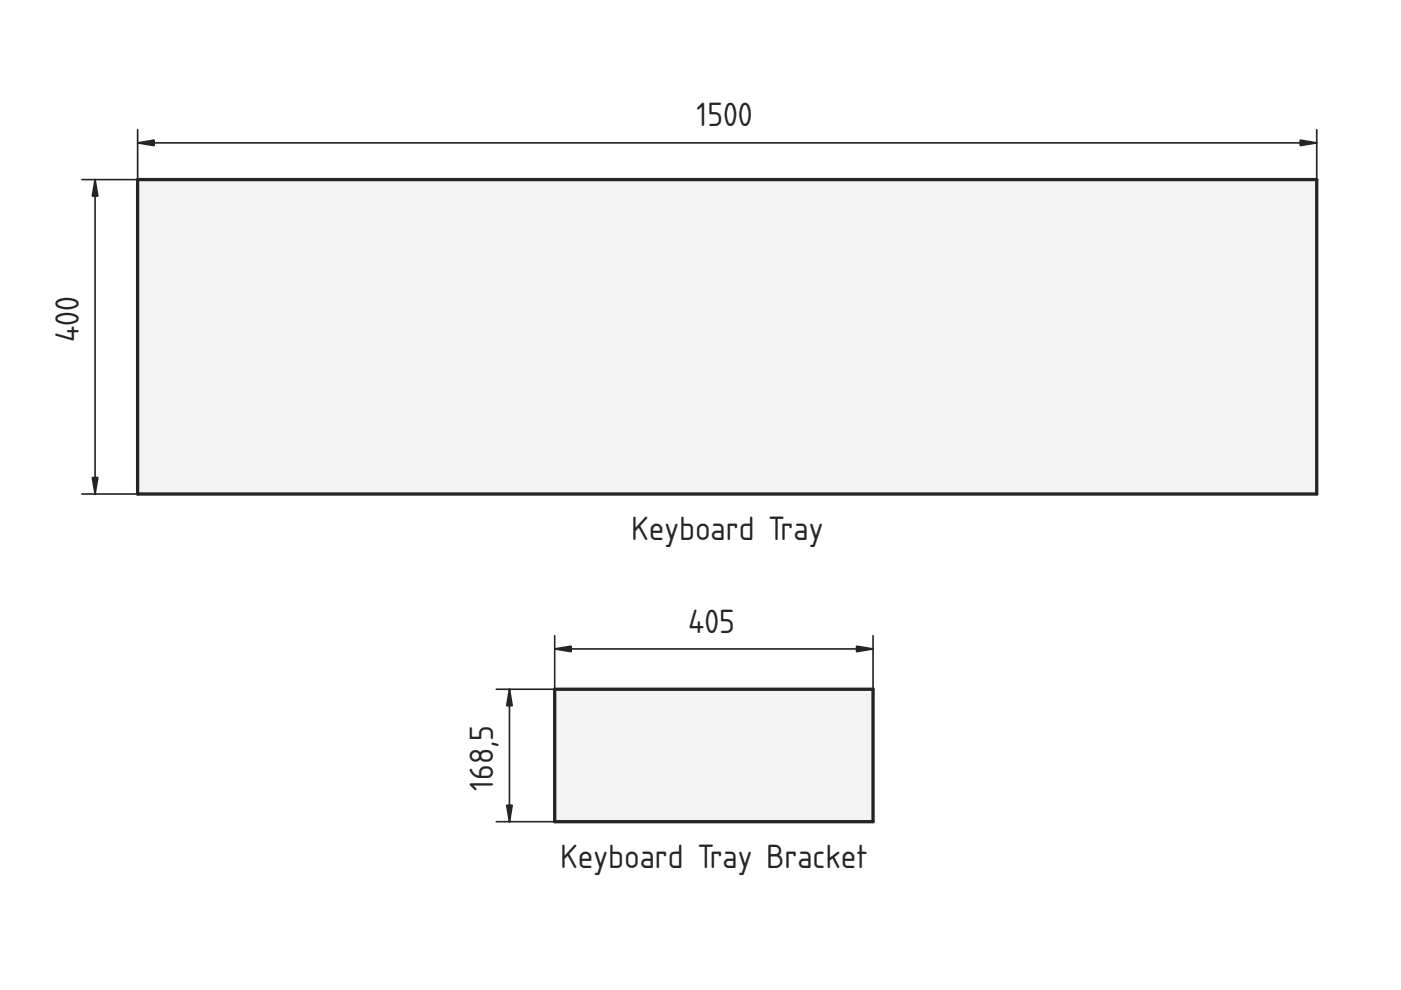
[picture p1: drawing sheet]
<svg xmlns="http://www.w3.org/2000/svg" width="297mm" height="210mm" viewBox="0 0 297 210" stroke-linecap="round" stroke-linejoin="round" font-family="sans-serif">
<path d="M29.2 38.1h250v66.6h-250z" fill-rule="evenodd" fill="#f1f3f5"/>
<path d="M29.2 38.1h250v66.6h-250z" fill="none" stroke="#212529" stroke-width=".7"/>
<path d="M20.2 38.1v66.6M29.2 30.3h250M29.2 27.5v10.6h-11.8M279.2 27.5v10.6M17.4 104.7h11.8" fill="none" stroke="#212529" stroke-width=".35"/>
<g fill="#212529" stroke="#212529" stroke-width=".35">
<path d="M275.7 29.7l3.5 .6-3.5 .6z"/>
<path d="M29.2 30.3l3.5-.6v1.2z"/>
<path d="M19.6 101.2h1.1l-.5 3.5z"/>
<path d="M20.2 38.1l.5 3.5h-1.1z"/>
</g>
<path d="M117.6 146.1h67.5v28.1h-67.5z" fill-rule="evenodd" fill="#f1f3f5"/>
<path d="M117.6 146.1h67.5v28.1h-67.5z" fill="none" stroke="#212529" stroke-width=".7"/>
<path d="M117.6 137.6h67.5M117.6 134.8v11.3h-12.4M185.1 134.8v11.3M108 146.1v28.1M105.2 174.2h12.4" fill="none" stroke="#212529" stroke-width=".35"/>
<g fill="#212529" stroke="#212529" stroke-width=".35">
<path d="M117.6 137.6l3.5-.6v1.2z"/>
<path d="M181.6 137l3.5 .6-3.5 .6z"/>
<path d="M107.4 170.7h1.2l-.6 3.5z"/>
<path d="M108 146.1l.6 3.5h-1.2z"/>
</g>
<g font-size="6.7" fill="#212529">
<text x="147.7" y="26.8">1500</text>
<text x="16.7" y="72.5" transform="rotate(-90 16.7 72.5)">400</text>
<text x="133.8" y="114.6">Keyboard Tray</text>
<text x="145.9" y="134.1">405</text>
<text x="104.5" y="167.7" transform="rotate(-90 104.5 167.7)">168,5</text>
<text x="118.8" y="184">Keyboard Tray Bracket</text>
</g>
</svg>
